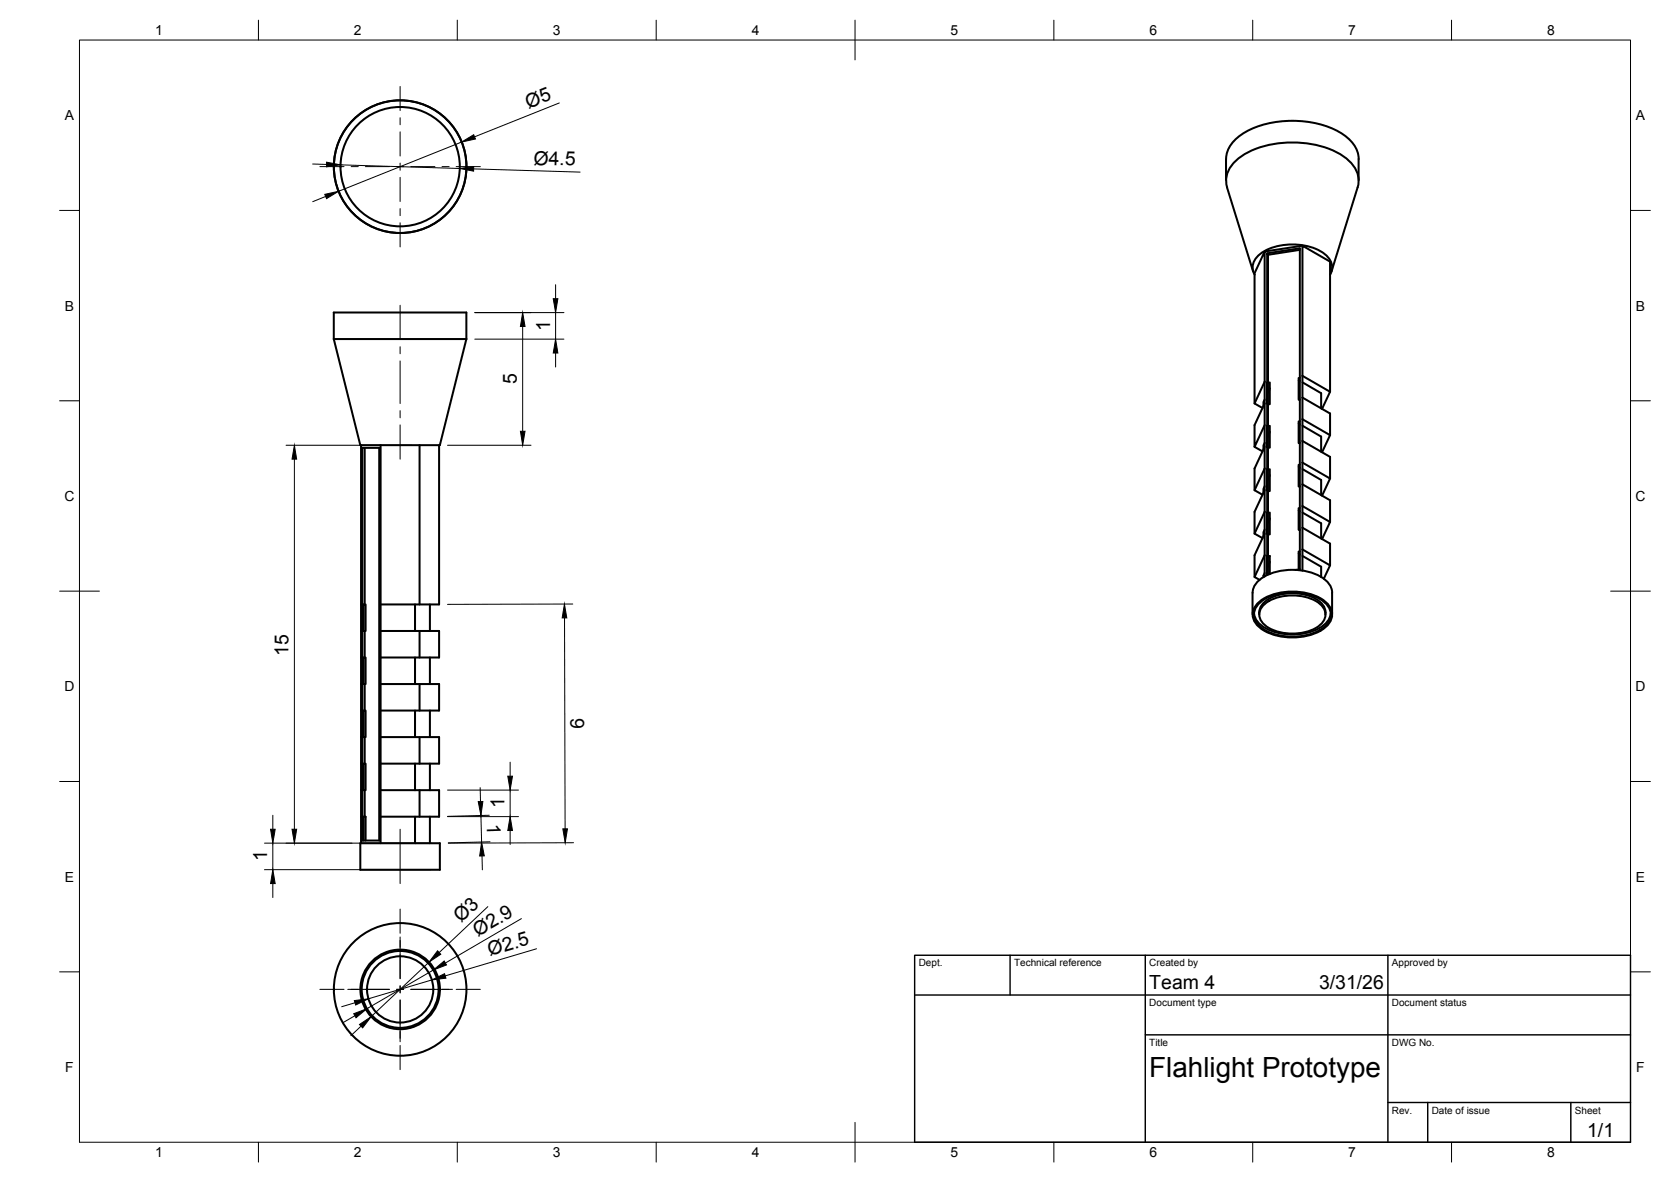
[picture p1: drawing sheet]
<svg xmlns="http://www.w3.org/2000/svg" width="420mm" height="297mm" viewBox="0 0 420 297" stroke-linecap="round" stroke-linejoin="round" font-family="sans-serif">
<!-- layer: Visible -->
<g fill="none" stroke="#000" stroke-width=".51">
<path d="M341.6 40v5.3M341.6 40a8.7 8.7 0 0 0-5.5-7.2 26.1 26.1 0 0 0-23.5 .7 8.2 8.2 0 0 0-4.3 6.5v5.3M308.5 47.1l6.6 21.1M308.6 47.1a6.6 6.6 0 0 1 2.6-7.1 23.2 23.2 0 0 1 16.5-4.1 19.5 19.5 0 0 1 11.9 4.9 6.3 6.3 0 0 1 1.8 6.3M341.4 47.1l-6.6 21.1M315.5 69a4 4 0 0 1 1.7-5.4 15.2 15.2 0 0 1 15.5 0 4 4 0 0 1 1.7 5.4M318.6 63.7l8.2-1.3v80.7l-1 .1M326.8 62.8l-8 1.2M327.5 61.8l-9.5 1.4M83.9 85.2v-6.7h33.4v6.7M83.9 85.2h33.4M83.9 85.2l6.7 26.7h20l6.7-26.7"/>
<path d="M318 95.9v5.5l-2.6 5.4v5.5l2.6-5.5v-5.4M318 95.9l-2.6 5.5 2.1 1.1M318 95.9v-32.7l-2.6 5.5v32.7M318.8 96.2l.5-.1v5.5h-.5M319.3 97.6l-.6 1.2M326.5 95.6l.3 .1M326.8 95h-.3v5.5l.3-.1M327.5 94.5l6.9 4-2 4.3M327.5 94.5v-32.7l6.9 4v32.7M327.5 94.5v48.9M327.5 99.9l6.9 4v5.5M327.5 96.1l4.7 2.7v3.8"/>
<path d="M90.8 111.9v100M91.1 112.6h4.3v98.6h-4.3zM91.7 112.6v39.3h-.3v6.7h.3v6.6h-.3v6.7h.3v6.7h-.3v6.6h.3v6.7h-.3v6.7h.3v6.6h-.3v6M95.7 111.9v100M105.5 111.9v40M110.4 111.9v40h-14.7M315.4 112.3l2.1 1.1M318 117.7v5.5l-2.6 5.4v5.5M318 106.8v5.5l-2.6 5.4v5.5M318 111.3l-.3 .6v1.1M318 100.4l-.3 .6v1.1M318 117.7l-2.6 5.5 2.1 1.1"/>
<path d="M318 112.3v5.4M318.8 107.1l.5-.1v5.5l-.5 .1M318.8 118l.5-.1v5.5l-.5 .1M319.3 119.4l-.6 1.2M319.3 108.5l-.6 1.2M326.5 117.4l.3 .1M326.5 106.5l.3 .1M326.8 116.8h-.3v5.5l.3-.1M326.8 105.9h-.3v5.5l.3-.1M327.5 116.3l6.9 4-2 4.3M327.5 105.4l6.9 4-2 4.3M327.5 110.8l6.9 4v5.5"/>
<path d="M327.5 117.9l4.7 2.7v3.8M327.5 107l4.7 2.7v3.8M318 139.5l-2.6 5.5 1.3 .7M318 128.6v5.5l-2.6 5.4v5.5M318 122.2l-.3 .7v1M318 133.1l-.3 .7v1M318 128.6l-2.6 5.5 2.1 1.1M318 123.2v5.4M318 134.1v10.8M318.8 139.8l.5-.1v4.5l-.7 .1v-80.6l.2 .3-.1 80.3M318.8 128.9l.5-.1v5.5l-.5 .1M319.3 130.3l-.6 1.2"/>
<path d="M326.5 139.2l.3 .1M326.5 128.3l.3 .1M326.8 138.6h-.3v4.5M326.8 127.7h-.3v5.5l.3-.1M327.5 138.1l6.9 4-1.6 3.4M327.5 127.2l6.9 4-2 4.3M327.5 139.7l4.7 2.7v2.6M327.5 121.7l6.9 4v5.5M327.5 132.6l6.9 4v5.5M327.5 128.8l4.7 2.7v3.8M91.7 151.9h.2v6.7h-.2M95.7 158.6h14.7v6.6h-14.7"/>
<path d="M104.4 151.9v6.7M105.5 158.6v6.6M108.1 151.9v6.7M315.3 154.2a5.8 5.8 0 0 0 4.5 4.4 14.7 14.7 0 0 0 13.1-1.5 4.3 4.3 0 0 0 1.7-2.9M316.1 151.7a14 14 0 0 1 12.6-2.6 8.4 8.4 0 0 1 6 4.1 4 4 0 0 1-1.7 4.7 15 15 0 0 1-16.1 0 3.9 3.9 0 0 1-.8-6.2zM316.4 151.8a13.5 13.5 0 0 1 12.2-2.5 8.1 8.1 0 0 1 5.8 4 3.9 3.9 0 0 1-1.7 4.4 14.5 14.5 0 0 1-15.5 0 3.8 3.8 0 0 1-.8-5.9zM316.6 154.4a4.7 4.7 0 0 1 3.8-4.5 12.6 12.6 0 0 1 11.5 1.4 3.5 3.5 0 0 1 1.4 3.1M317.5 152.3a11.7 11.7 0 0 1 11.4-2.1 5.9 5.9 0 0 1 4.3 3.5 3.8 3.8 0 0 1-2.3 4.1 12.7 12.7 0 0 1-12.7-.6 3.2 3.2 0 0 1-.7-4.9zM318 144l-.3 1M319.3 141.2l-.6 1.2M334.9 149v5.4M335 149a5.4 5.4 0 0 0-3.9-4.6 15.4 15.4 0 0 0-14.1 1 4.7 4.7 0 0 0-2 3.6l-.1 5.4"/>
<path d="M91.7 165.2h.2v6.7h-.2M91.7 178.6h.2v6.6h-.2M95.7 171.9h14.7v6.7h-14.7M104.4 165.2v6.7M104.4 178.6v6.6M105.5 171.9v6.7M108.1 165.2v6.7M108.1 178.6v6.6M91.7 191.9h.2v6.7h-.2M95.7 198.6h14.7v6.6h-14.7M95.7 185.2h14.7v6.7h-14.7M104.4 191.9v6.7"/>
<path d="M105.5 185.2v6.7M105.5 198.6v6.6M108.1 191.9v6.7M90.6 211.9h20v6.7h-20zM91.7 205.2h.2v6M104.4 205.2v6.7M108.1 205.2v6.7"/>
<circle cx="100.6" cy="41.9" r="16.7"/>
<circle cx="100.6" cy="41.9" r="15"/>
<circle cx="100.6" cy="248.6" r="10"/>
<circle cx="100.6" cy="248.6" r="9.7"/>
<circle cx="100.6" cy="248.6" r="8.3"/>
<circle cx="100.6" cy="248.6" r="16.7"/>
</g>
<!-- layer: BORDER -->
<g fill="none" stroke="#000" stroke-width=".25">
<path d="M20 10.1h390v276.9h-390zM65 5.1v5M115 5.1v5M165 5.1v5M215 5.1v10M265 5.1v5M315 5.1v5M365 5.1v5M15 52.9h5M410 52.9h5M15 100.7h5M410 100.7h5"/>
<path d="M15 148.6h10M405 148.6h10M15 196.4h5M410 196.4h5M15 244.2h5M410 244.2h5M65 287v5M115 287v5M165 287v5M215 282.1v9.9M265 287v5M315 287v5"/>
<path d="M365 287v5"/>
</g>
<!-- layer: TITLEBLOCK -->
<path d="M230 240.1h180v46.9h-180zM230 250h180M254 240.1v9.9M288 240.1v46.9M349 240.1v46.9M288 260.1h122M349 277.1h61M359 277.1v9.9M395 277.1v9.9" fill="none" stroke="#000" stroke-width=".36"/>
<!-- layer: Smart Centers -->
<g fill="none" stroke="#000" stroke-width=".25">
<path d="M100.6 21.7v6.1M100.6 29.6v1.8M100.6 33.1v6.1M80.4 41.9h6.1M88.3 41.9h1.8M91.9 41.9h6M99.7 41.9h1.8M100.6 41v1.8M100.6 44.6v6M100.6 52.4v1.8M100.6 56v6M103.3 41.9h6"/>
<path d="M111.1 41.9h1.8M114.7 41.9h6.1M100.6 76.7v8.7M100.6 87.1v1.8M100.6 90.7v10.7M100.6 103.2v1.8M100.6 106.8v8.6M100.6 208.4v13.6M100.6 228.5v6M100.6 235.5v10.4M80.4 248.6h6.1M87.4 248.6h10.5"/>
<path d="M99.7 248.6h1.8M100.6 247.7v1.8M100.6 251.3v10.5M103.3 248.6h10.5M114.7 248.6h6.1M100.6 262.7v6.1"/>
</g>
<!-- layer: FD_Dimensions -->
<g fill="none" stroke="#000" stroke-width=".25">
<path d="M116.1 35.7l-31 12.4M140.6 25.9l-21.3 8.5M78.6 41.2l3.5 .1M81.9 49.4l-3.3 1.3M85.6 41.4l30 .9M119.1 42.4l26.8 .9M119.4 78.6h22.4M139.7 71.6v3.5M139.7 78.6v6.6M119.4 85.2h22.4M131.4 82v26.4M139.7 88.7v3.5"/>
<path d="M71.9 111.9h31.5M74 115.4v93M112.5 111.9h21M141.9 155.3l.2 53M144 151.8l-31.5 .1M112.5 198.6h17.9M120.7 197.9l.1 3.5M128.3 191.5v3.6M128.3 198.6v6.6M66.5 211.9h42M66.5 218.6h42M68.6 204.9v3.5"/>
<path d="M68.6 211.9v6.7M112.5 205.2h17.9M120.9 204.9l.2 6.7M121.2 215.1l.1 3.5M123 204.9l-10.5 .3M123.2 211.5l-10.5 .3M128.3 208.7v3.5M144.2 211.8l-31.5 .1M68.6 222v3.6M122.7 227.8l-12.3 11.6M131.1 230.9l-19.1 11.1M134.9 238.4l-22.9 6.8"/>
<path d="M89.2 255.3l-3 1.7M89.3 252l-3.4 1M90.8 257.9l-2.6 2.4M107.9 241.8l-14.6 13.7M108.6 246.3l-16 4.7M109 243.8l-16.8 9.7"/>
</g>
<g fill="#000" stroke="#000" stroke-width=".25">
<path d="M116.1 35.7l3-1.8 .4 1zM81.7 48.8l3.4-.7-3 1.8zM82.1 40.8l3.5 .6-3.5 .5zM115.6 42.3l3.5-.4v1.1zM139.1 75.1h1.2l-.6 3.5zM131.4 78.6l.6 3.4h-1.1zM139.7 85.2l.6 3.5h-1.2zM74 111.9l.6 3.5h-1.2zM130.9 108.4h1.1l-.6 3.5zM141.9 151.8l.6 3.5h-1.1zM127.7 195.1h1.2l-.6 3.5zM68 208.4h1.2l-.6 3.5z"/>
<path d="M73.4 208.4h1.2l-.6 3.5zM120.2 201.5l1.2-.1-.5 3.5zM121.1 211.6l.7 3.5h-1.2zM128.3 205.2l.6 3.5h-1.2zM141.5 208.3h1.2l-.6 3.5zM68.6 218.6l.6 3.4h-1.2zM110 238.9l.8 .9-2.9 2zM88.9 254.7l3.3-1.2-2.7 2.3zM89.1 251.4l3.5-.4-3.2 1.6zM90.4 257.5l2.9-2-2.1 2.8zM109 243.8l2.7-2.3 .6 1zM108.6 246.3l3.2-1.6 .3 1.1z"/>
</g>
<text font-size="7" x="289" y="270.6">Flahlight Prototype</text>
<g font-size="4.9">
<text x="132.9" y="27.3" transform="rotate(-22 132.9 27.3)">Ø5</text>
<text x="134.1" y="41.3" transform="rotate(2 134.1 41.3)">Ø4.5</text>
<text x="138.3" y="83.1" transform="rotate(-90 138.3 83.1)">1</text>
<text x="130" y="96.6" transform="rotate(-90 130 96.6)">5</text>
<text x="72.6" y="164.8" transform="rotate(-90 72.6 164.8)">15</text>
<text x="143.5" y="180.4" transform="rotate(90 143.5 180.4)">9</text>
<text x="126.9" y="203.1" transform="rotate(-90 126.9 203.1)">1</text>
<text x="122.4" y="207.1" transform="rotate(88 122.4 207.1)">1</text>
<text x="67.2" y="216.4" transform="rotate(-90 67.2 216.4)">1</text>
<text x="116" y="232" transform="rotate(-43 116 232)">Ø3</text>
<text x="120.2" y="235.4" transform="rotate(-30 120.2 235.4)">Ø2.9</text>
<text x="123.2" y="240.3" transform="rotate(-16 123.2 240.3)">Ø2.5</text>
<text x="289" y="248.5">Team 4</text>
<text x="331.7" y="248.5">3/31/26</text>
<text x="399.1" y="285.7">1/1</text>
</g>
<g font-size="3.5">
<text x="39" y="8.8">1</text>
<text x="89" y="8.8">2</text>
<text x="139" y="8.8">3</text>
<text x="189" y="8.8">4</text>
<text x="239" y="8.8">5</text>
<text x="289" y="8.8">6</text>
<text x="339" y="8.8">7</text>
<text x="389" y="8.8">8</text>
<text x="16.3" y="30.2">A</text>
<text x="411.3" y="30.2">A</text>
<text x="16.3" y="78">B</text>
<text x="411.3" y="78">B</text>
<text x="16.2" y="125.9">C</text>
<text x="411.2" y="125.9">C</text>
<text x="16.2" y="173.7">D</text>
<text x="411.2" y="173.7">D</text>
<text x="16.3" y="221.6">E</text>
<text x="411.3" y="221.6">E</text>
<text x="16.4" y="269.4">F</text>
<text x="411.4" y="269.4">F</text>
<text x="39" y="290.8">1</text>
<text x="89" y="290.8">2</text>
<text x="139" y="290.8">3</text>
<text x="189" y="290.8">4</text>
<text x="239" y="290.8">5</text>
<text x="289" y="290.8">6</text>
<text x="339" y="290.8">7</text>
<text x="389" y="290.8">8</text>
</g>
<g font-size="2.5">
<text x="231" y="242.9">Dept.</text>
<text x="255" y="242.9">Technical reference</text>
<text x="289" y="242.9">Created by</text>
<text x="350" y="242.9">Approved by</text>
<text x="289" y="252.8">Document type</text>
<text x="350" y="252.8">Document status</text>
<text x="289" y="262.9">Title</text>
<text x="350" y="262.9">DWG No.</text>
<text x="350" y="279.9">Rev.</text>
<text x="360" y="279.9">Date of issue</text>
<text x="396" y="279.9">Sheet</text>
</g>
</svg>
